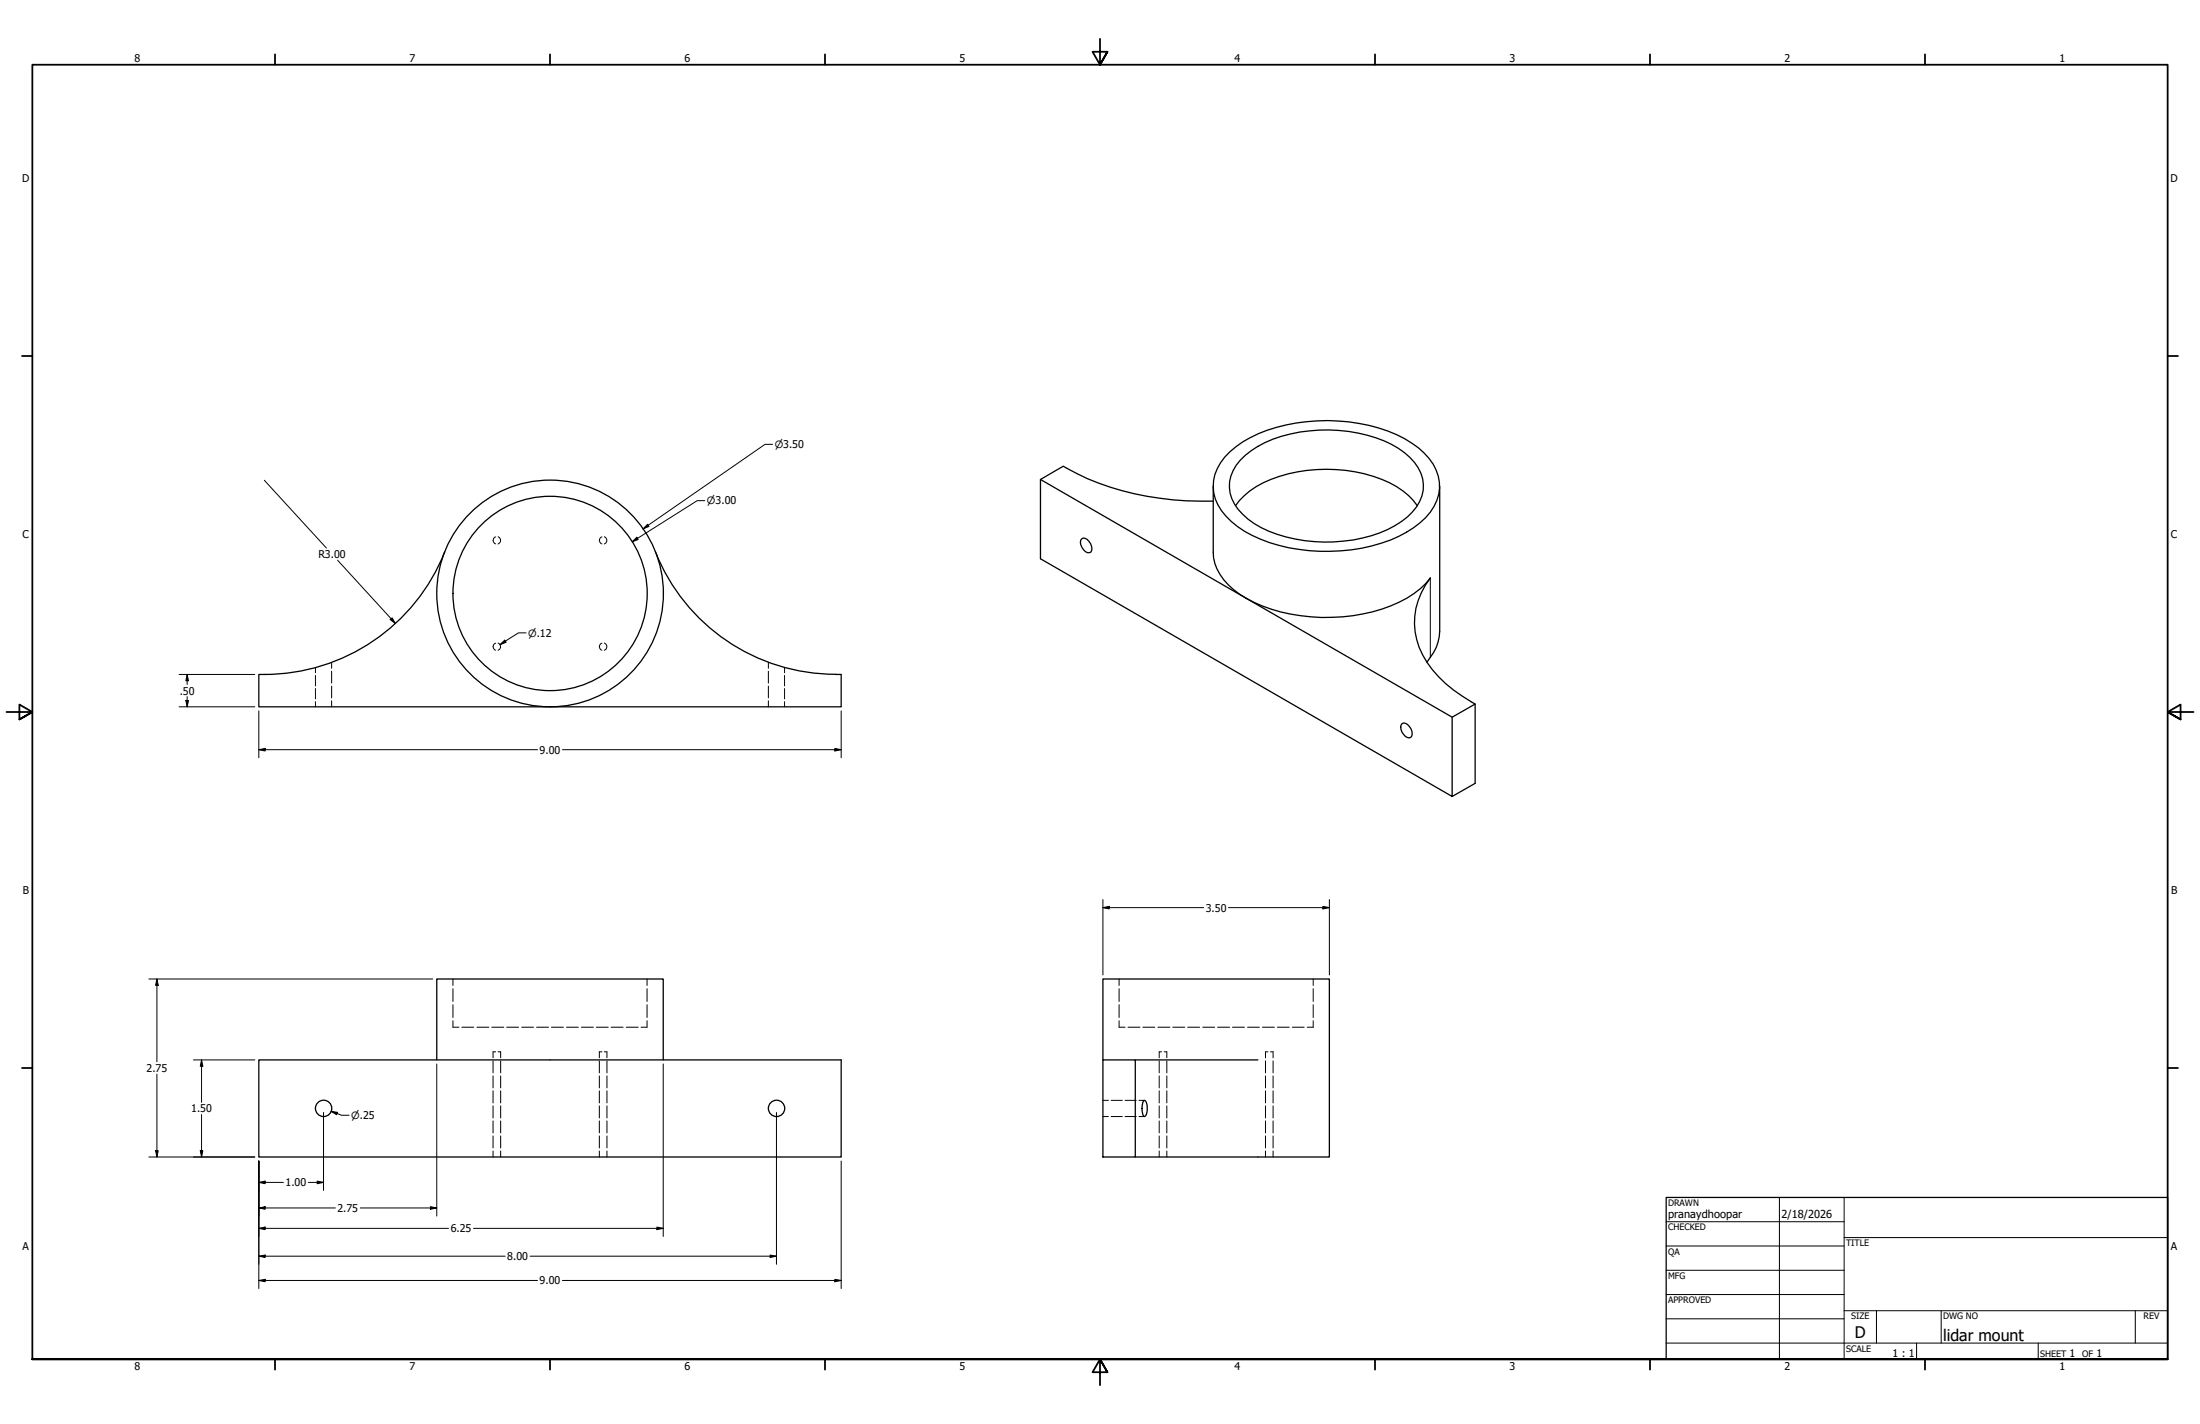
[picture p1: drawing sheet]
<svg xmlns="http://www.w3.org/2000/svg" width="864mm" height="559mm" viewBox="0 0 864 559" stroke-linecap="round" stroke-linejoin="round" font-family="sans-serif">
<!-- layer: Hidden (ANSI) -->
<g fill="none" stroke="#000" stroke-width=".39">
<path d="M194.6 210.7a1.43 1.43 0 0 0-1.1 1.4 1.43 1.43 0 0 0 1.1 1.3M195.5 210.6a1.52 1.52 0 0 1 1 1.5 1.52 1.52 0 0 1-1 1.4M236.3 210.7a1.43 1.43 0 0 0-1 1.4 1.43 1.43 0 0 0 1 1.3M237.2 210.6a1.52 1.52 0 0 1 1 1.5 1.52 1.52 0 0 1-1 1.4M130.2 259.9v2.4M194.6 252.4a1.43 1.43 0 0 0-1.1 1.4 1.43 1.43 0 0 0 1.1 1.3M195.5 252.3a1.52 1.52 0 0 1 1 1.5 1.52 1.52 0 0 1-1 1.4M236.3 252.4a1.43 1.43 0 0 0-1 1.4 1.43 1.43 0 0 0 1 1.3M237.2 252.3a1.52 1.52 0 0 1 1 1.5 1.52 1.52 0 0 1-1 1.4M301.6 259.9v2.4M123.8 261.9v2.1M123.8 265v4.2"/>
<path d="M123.8 270.2v4.1M123.8 275.3v2.1M130.2 263.4v4.6M130.2 269.2v4.7M130.2 275v2.4M301.6 263.4v4.6M301.6 269.2v4.7M301.6 275v2.4M308 261.9v2.1M308 265v4.2M308 270.2v4.1M308 275.3v2.1"/>
<path d="M177.8 384.2v2.5M177.8 388v5M177.8 394.3v5M254 384.2v2.5M254 388v5M254 394.3v5M439.3 384.2v2.5M439.3 388v5M439.3 394.3v5M515.5 384.2v2.5M515.5 388v5M515.5 394.3v5"/>
<path d="M177.8 400.6v2.5h2.3M181.3 403.1h4.7M187.2 403.1h4.7M193 403.1h4.7M193.5 416.3v4.7M194.6 412.8h-1.1v2.3M195.5 412.8h1v2.3M196.5 416.3v4.7M198.9 403.1h4.7M204.8 403.1h4.6M210.6 403.1h4.7M216.5 403.1h4.7"/>
<path d="M222.4 403.1h4.6M228.2 403.1h4.7M234.1 403.1h4.7M235.3 416.3v4.7M236.3 412.8h-1v2.3M237.2 412.8h1.1v2.3M238.3 416.3v4.7M239.9 403.1h4.7M245.8 403.1h4.7M254 400.6v2.5h-2.3M439.3 400.6v2.5h2.3M442.8 403.1h4.7"/>
<path d="M448.6 403.1h4.7M454.5 403.1h4.7M455 416.3v4.7M456 412.8h-1v2.3M457 412.8h1v2.3M458 416.3v4.7M460.4 403.1h4.7M466.2 403.1h4.7M472.1 403.1h4.7M478 403.1h4.7M483.8 403.1h4.7M489.7 403.1h4.6"/>
<path d="M495.6 403.1h4.7M496.8 416.3v4.7M497.7 412.8h-.9v2.3M498.7 412.8h1v2.3M499.7 416.3v4.7M501.4 403.1h4.7M507.3 403.1h4.6M515.5 400.6v2.5h-2.4M193.5 422.2v4.7M193.5 428.1v4.7M193.5 434v4.7M193.5 439.9v4.7"/>
<path d="M196.5 422.2v4.7M196.5 428.1v4.7M196.5 434v4.7M196.5 439.9v4.7M235.3 422.2v4.7M235.3 428.1v4.7M235.3 434v4.7M235.3 439.9v4.7M238.3 422.2v4.7M238.3 428.1v4.7M238.3 434v4.7M238.3 439.9v4.7"/>
<path d="M432.9 431.8h2.2M432.9 438.1h2.2M436.2 431.8h4.4M436.2 438.1h4.4M441.6 431.8h4.4M441.6 438.1h4.4M447.1 431.8h2.2M447.1 438.1h2.2M455 422.2v4.7M455 428.1v4.7M455 434v4.7M455 439.9v4.7"/>
<path d="M458 422.2v4.7M458 428.1v4.7M458 434v4.7M458 439.9v4.7M496.8 422.2v4.7M496.8 428.1v4.7M496.8 434v4.7M496.8 439.9v4.7M499.7 422.2v4.7M499.7 428.1v4.7M499.7 434v4.7M499.7 439.9v4.7"/>
<path d="M193.5 445.8v4.7M193.5 451.7v2.3M196.5 445.8v4.7M196.5 451.7v2.3M235.3 445.8v4.7M235.3 451.7v2.3M238.3 445.8v4.7M238.3 451.7v2.3M455 445.8v4.7M455 451.7v2.3M458 445.8v4.7M458 451.7v2.3"/>
<path d="M496.8 445.8v4.7M496.8 451.7v2.3M499.7 445.8v4.7M499.7 451.7v2.3"/>
</g>
<!-- layer: Visible (ANSI) -->
<g fill="none" stroke="#000" stroke-width=".51">
<path d="M482.8 177.3a49.3 49.3 0 0 1 26-11.3 69.5 69.5 0 0 1 42.6 6.1 27.5 27.5 0 0 1 12.4 12.4 16.5 16.5 0 0 1-4.2 18.6 47.4 47.4 0 0 1-25.1 12 71.5 71.5 0 0 1-42.9-5 28.6 28.6 0 0 1-14.5-14.3 17.1 17.1 0 0 1 5.7-18.5zM408.4 188.2l161.6 93.2 9.1-5.1M476.2 196.7a111.5 111.5 0 0 1-57.3-12.9l-1.5-.9-9 5.3v31.1l161.6 93.2v-31.1M476.2 190.8v25.9a20.9 20.9 0 0 0 10.4 16.5 64.1 64.1 0 0 0 40.4 8.9 58 58 0 0 0 28.1-9.2l4.6-3.9 1.8-2.2a27.8 27.8 0 0 0 .8 36 56.9 56.9 0 0 0 16.8 13.5v31.1l-9.1 5.1M485 198.4a33.9 33.9 0 0 1 20.7-12.5 59.4 59.4 0 0 1 42.5 5 25.1 25.1 0 0 1 8.1 7.5M486.9 180.5a40.4 40.4 0 0 1 23.3-11 60.6 60.6 0 0 1 36 4.9 22.6 22.6 0 0 1 12.3 13.6 15.2 15.2 0 0 1-6 14.8 47.1 47.1 0 0 1-28.9 9.9 56.8 56.8 0 0 1-31.2-7.2 19 19 0 0 1-9.8-14.2 14.5 14.5 0 0 1 4.3-10.8zM565.1 190.8v57a19 19 0 0 1-5 12M174.6 216.5a76.3 76.3 0 0 1-73 48.2v12.7h228.6v-12.7h-2.2M257.3 216.5a76.2 76.2 0 0 0 70.8 48.1M424.7 211.4a2.12 2.12 0 0 1 2.8 1.1 3.6 3.6 0 0 1 .6 4.2 3.3 3.3 0 0 1-3.9-3v-1.7zM550.4 284a3.2 3.2 0 0 1 3.8 3 1.8 1.8 0 0 1-1 2.6 4 4 0 0 1-2.8-5.6zM101.6 415.9h228.6v38.1h-228.6z"/>
<path d="M171.4 415.9v-31.7h88.9v31.7M432.9 415.9v-31.7h88.9v69.8h-76.2M432.9 415.9h12.7v38.1h-12.7zM445.6 415.9h48.2M449.1 431.9l.2-.1a5.2 5.2 0 0 1 0 6.3 5.8 5.8 0 0 1-.5-5.8z"/>
<circle cx="215.9" cy="232.9" r="44.5"/>
<circle cx="215.9" cy="232.9" r="38.1"/>
<circle cx="127" cy="434.9" r="3.2"/>
<circle cx="304.8" cy="434.9" r="3.2"/>
</g>
<!-- layer: Visible Narrow (ANSI) -->
<path d="M561.5 226.8v31.1" fill="none" stroke="#000" stroke-width=".39"/>
<!-- layer: Border (ANSI) -->
<g fill="none" stroke="#000" stroke-width=".7">
<path d="M431.8 15.2v10.2l-2.9-5.1h5.8l-2.9 5.1 2.9-5.1M107.9 21.3v4.1M215.9 21.3v4.1M323.8 21.3v4.1M539.8 21.3v4.1M647.7 21.3v4.1M755.6 21.3v4.1M8.6 139.7h4.1M850.9 139.7h4.1M2.5 279.4h10.2l-5.1-2.9v5.8l5.1-2.9-5.1 2.9M861.1 279.4h-10.2l5.1-2.9v5.8l-5.1-2.9 5.1 2.9M8.6 419.1h4.1"/>
<path d="M850.9 419.1h4.1M12.7 533.4v-508h838.2v508h-838.2h838.2M107.9 533.4v4.1M215.9 533.4v4.1M323.8 533.4v4.1M434.7 538.5l-2.9-5.1 2.9 5.1h-5.8l2.9-5.1v10.2M539.8 533.4v4.1M647.7 533.4v4.1M755.6 533.4v4.1"/>
</g>
<!-- layer: Title (ANSI) -->
<g fill="none" stroke="#000" stroke-width=".39">
<path d="M654 479.4h69.9M698.5 469.9v63.5M723.9 469.9v63.5M654 488.9h69.9M654 498.5h69.9M723.9 485.6h127M654 508h69.9M654 517.5h69.9M723.9 514.3h127M736.6 514.3v12.7M762 514.3v12.7M838.2 514.3v12.7"/>
<path d="M654 527h196.9M752.3 527v6.4M800.1 527v6.4"/>
</g>
<path d="M654 469.9h196.9v63.5h-196.9z" fill="none" stroke="#000" stroke-width=".51"/>
<!-- layer: Dimension (ANSI) -->
<g fill="none" stroke="#000" stroke-width=".39">
<path d="M303.3 174.4h-3l-47.9 33.2M103.8 188.5l24.3 26.6M276.7 196.5h-3l-25.5 16.1M132.5 219.8l22.7 24.9M248.2 212.6l1.8-1.8 .5 .9zM254.2 205.7l.6 .9-2.4 1zM153.2 243.1l.7-.7 1.3 2.3zM196.3 253l1.8-1.8 .6 .8zM206.5 248.3h-3l-7.2 4.7M70.3 277.4h29.7M70.3 264.7h29.7M73 274.9h1l-.5 2.5z"/>
<path d="M73.5 264.7l.5 2.4h-1zM73.5 264.7v3.9M73.5 273.4v4M101.6 279v18.4M330.2 279v18.4M101.6 294.2l2.5-.5v1zM101.6 294.2h109.4M220.8 294.2h109.4M327.7 293.7l2.5 .5-2.5 .5zM432.9 356.2l2.5-.5v1zM432.9 356.2h39.6M432.9 353v29.6"/>
<path d="M482.2 356.2h39.6M519.3 355.7l2.5 .5-2.5 .5zM521.8 353v29.6M58.4 384.2h111.5M61.6 384.2l.5 2.5h-1zM61.6 384.2v32.5M75.9 415.9h24.1M79.1 415.9l.5 2.5h-1zM79.1 415.9v16.7M171.4 417.5v59.7M260.3 417.5v67.7M61.6 421.5v32.5"/>
<path d="M79.1 437.4v16.6M127 436.6v30.6M130 436.1l2.5 .4-.4 1zM130 436.1l4 1.5h3M304.8 436.6v59.5M58.4 454h41.6M61.1 451.5h1l-.5 2.5zM78.6 451.5h1l-.5 2.5zM101.6 455.6v50.1M330.2 455.6v50.1M101.6 464l2.5-.5v1zM101.6 474l2.5-.5v1z"/>
<path d="M101.6 464h9.7M101.6 474h30M121 464h6M124.5 463.5l2.5 .5-2.5 .5zM141.4 474h30M169 473.5l2.4 .5-2.4 .5zM101.6 482l2.5-.5v1zM101.6 493l2.5-.5v1zM101.6 482h74.5M101.6 493h96.7M185.9 482h74.4M208.1 493h96.7"/>
<path d="M257.9 481.5l2.4 .5-2.4 .5zM302.3 492.5l2.5 .5-2.5 .5zM101.6 502.5l2.5-.5v1zM101.6 502.5h109.4M220.8 502.5h109.4M327.7 502l2.5 .5-2.5 .5z"/>
</g>
<g fill="#000">
<path d="M248.2 212.6l1.8-1.8 .5 .9zM254.2 205.7l.6 .9-2.4 1zM153.2 243.1l.7-.7 1.3 2.3zM196.3 253l1.8-1.8 .6 .8zM73 274.9h1l-.5 2.5zM73.5 264.7l.5 2.4h-1zM101.6 294.2l2.5-.5v1zM327.7 293.7l2.5 .5-2.5 .5zM432.9 356.2l2.5-.5v1zM519.3 355.7l2.5 .5-2.5 .5zM61.6 384.2l.5 2.5h-1zM79.1 415.9l.5 2.5h-1z"/>
<path d="M130 436.1l2.5 .4-.4 1zM61.1 451.5h1l-.5 2.5zM78.6 451.5h1l-.5 2.5zM101.6 464l2.5-.5v1zM101.6 474l2.5-.5v1zM124.5 463.5l2.5 .5-2.5 .5zM169 473.5l2.4 .5-2.4 .5zM101.6 482l2.5-.5v1zM101.6 493l2.5-.5v1zM257.9 481.5l2.4 .5-2.4 .5zM302.3 492.5l2.5 .5-2.5 .5zM101.6 502.5l2.5-.5v1z"/>
<path d="M327.7 502l2.5 .5-2.5 .5z"/>
</g>
<g font-size="6.3">
<text x="728.1" y="524.9">D</text>
<text x="762.8" y="526.2">lidar mount</text>
</g>
<g font-size="4.3">
<text x="654.8" y="477.8">pranaydhoopar</text>
<text x="699.3" y="478">2/18/2026</text>
</g>
<g font-size="4.2">
<text x="52.8" y="24.4">8</text>
<text x="160.8" y="24.4">7</text>
<text x="268.7" y="24.4">6</text>
<text x="376.7" y="24.4">5</text>
<text x="484.6" y="24.4">4</text>
<text x="592.6" y="24.4">3</text>
<text x="700.5" y="24.4">2</text>
<text x="808.5" y="24.4">1</text>
<text x="8.8" y="71.4">D</text>
<text x="852" y="71.4">D</text>
<text x="8.9" y="211.1">C</text>
<text x="852.2" y="211.1">C</text>
<text x="125" y="219">R3.00</text>
<text x="70.5" y="272.5">.50</text>
<text x="211.8" y="295.7">9.00</text>
<text x="9" y="350.8">B</text>
<text x="852.2" y="350.8">B</text>
<text x="473.3" y="357.7">3.50</text>
<text x="57.5" y="420.6">2.75</text>
<text x="75.1" y="436.5">1.50</text>
<text x="112.1" y="465.5">1.00</text>
<text x="132.5" y="475.6">2.75</text>
<text x="176.9" y="483.6">6.25</text>
<text x="8.9" y="490.5">A</text>
<text x="852.2" y="490.5">A</text>
<text x="199.1" y="494.5">8.00</text>
<text x="211.8" y="504">9.00</text>
<text x="742.9" y="532.6">1 : 1</text>
<text x="812.4" y="532.6">1</text>
<text x="823" y="532.6">1</text>
<text x="52.8" y="537.5">8</text>
<text x="160.8" y="537.5">7</text>
<text x="268.7" y="537.5">6</text>
<text x="376.7" y="537.5">5</text>
<text x="484.6" y="537.5">4</text>
<text x="592.6" y="537.5">3</text>
<text x="700.5" y="537.5">2</text>
<text x="808.5" y="537.5">1</text>
</g>
<g font-size="3.9">
<text x="304.1" y="175.8">⌀3.50</text>
<text x="277.5" y="197.9">⌀3.00</text>
<text x="207.3" y="249.8">⌀.12</text>
<text x="137.8" y="439.1">⌀.25</text>
</g>
<g font-size="3.5">
<text x="654.8" y="473.2">DRAWN</text>
<text x="654.8" y="482.8">CHECKED</text>
<text x="724.7" y="488.9">TITLE</text>
<text x="654.8" y="492.3">QA</text>
<text x="654.8" y="501.8">MFG</text>
<text x="654.8" y="511.4">APPROVED</text>
<text x="726.7" y="517.7">SIZE</text>
<text x="762.8" y="517.7">DWG NO</text>
<text x="841.4" y="517.7">REV</text>
<text x="724.7" y="530.4">SCALE</text>
<text x="800.9" y="532.6">SHEET</text>
<text x="817.4" y="532.6">OF</text>
</g>
</svg>
